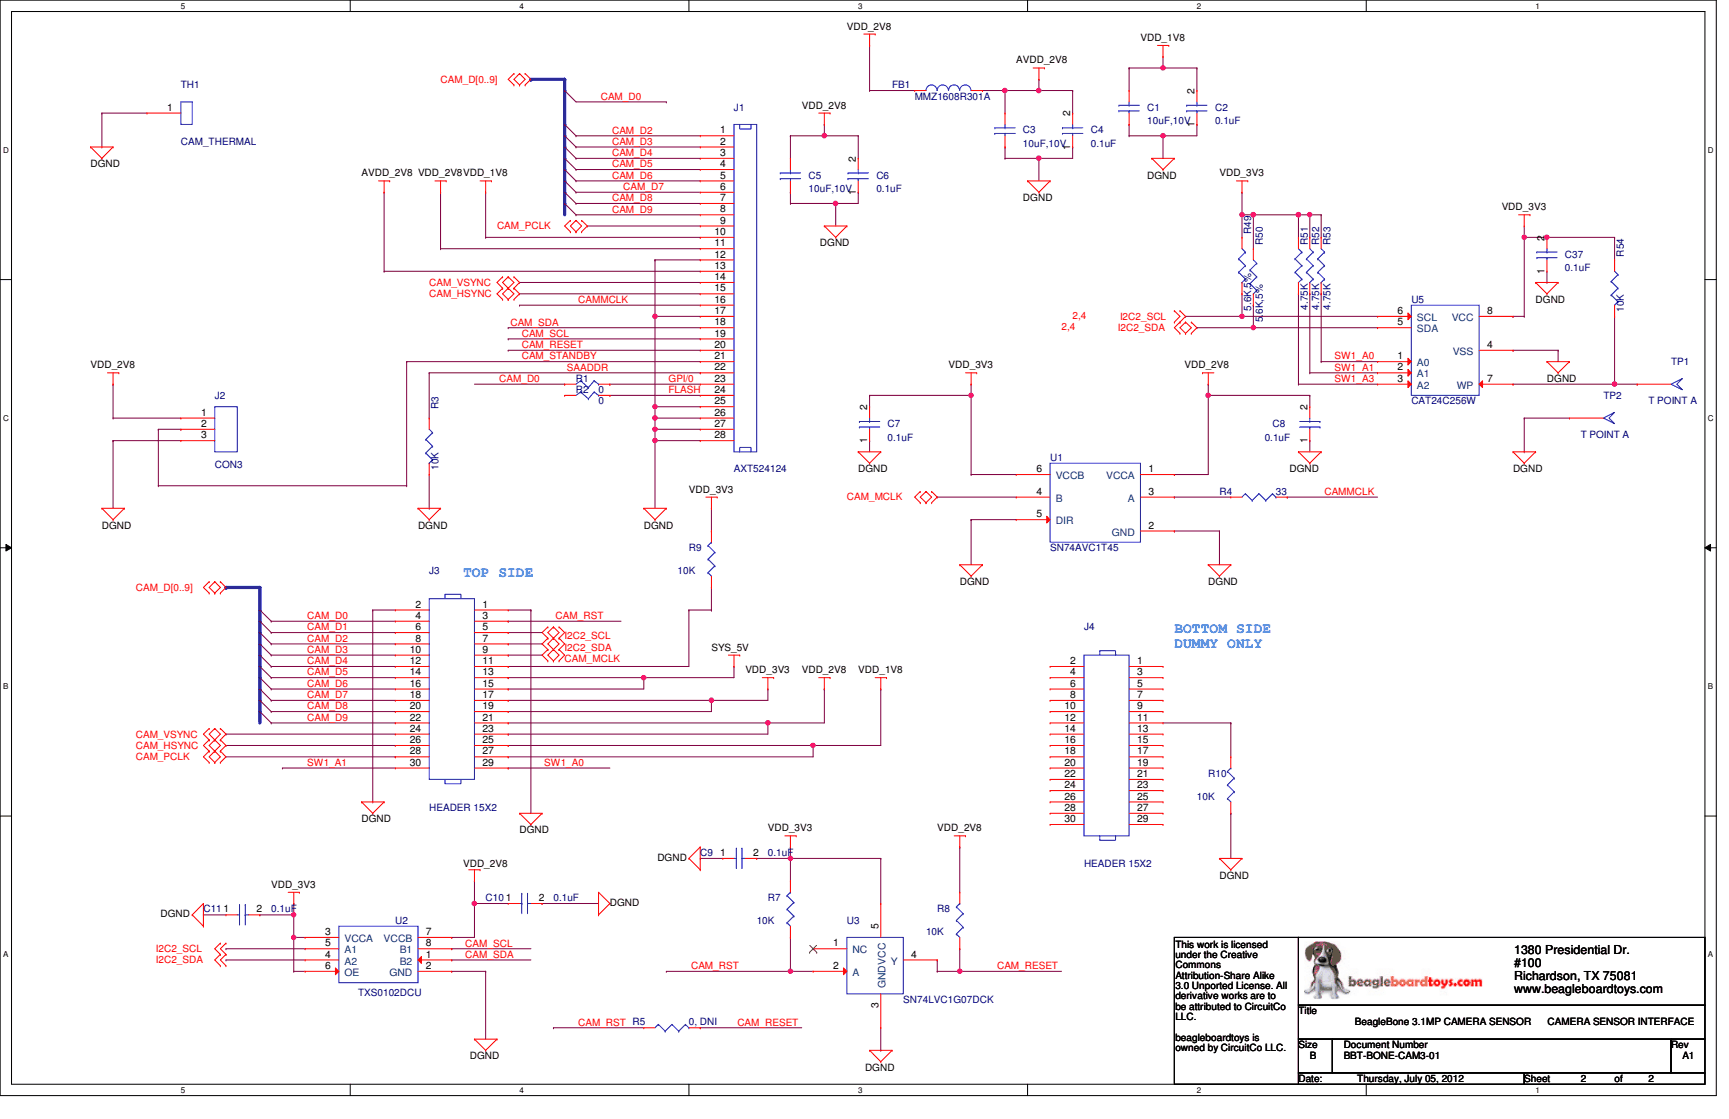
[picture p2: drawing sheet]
# OrCAD Capture schematic BeagleBone-3.1MP-Camera-Sensor-RevA1-schematic.dsn

## Sheets
1 PG01_Cover Page: title: BeagleBone 3.1MP CAMERA SENSOR      COVER PAGE; rev: A1; company: BBT; note: BBT-BONE-CAM3-01
2 PG02_CAMERA Sensor Interface: size B; title: BeagleBone 3.1MP CAMERA SENSOR      CAMERA SENSOR INTERFACE

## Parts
C1  10uF,10V  [805]
C2  0.1uF  [402]
C3  10uF,10V  [805]
C4  0.1uF  [402]
C5  10uF,10V  [805]
C6  0.1uF  [402]
C7  0.1uF  [402]
C8  0.1uF  [402]
C9  0.1uF  [402]
C10  0.1uF  [402]
C11  0.1uF  [402]
C37  0.1uF  [402]
FB1  MMZ1608R301A  [IND603-24X32]
J1  AXT524124  [HDR2X12SMD_P4MM_7P4X3P0]
J2  CON3  [SIP3]
J3  HEADER 15X2  [HDR2X15SMD_RA]
J4  HEADER 15X2  [HDR2X15SMD_RA]
R1  0  [0402]
R2  0  [0402]
R3  10K  [0402]
R4  33  [402]
R5  0, DNI  [402]
R7  10K  [402]
R8  10K  [402]
R9  10K  [402]
R10  10K  [402]
R49  5.6K,5%  [402]
R50  5.6K,5%  [402]
R51  4.75K  [402]
R52  4.75K  [402]
R53  4.75K  [402]
R54  10K  [402]
TH1  CAM_THERMAL  [therm]
TP1  T POINT A  [tp]
TP2  T POINT A  [tp]
U1  SN74AVC1T45  [SC70-6]
U2  TXS0102DCU  [DCU8-10X50]
U3  SN74LVC1G07DCK  [DCK5]
U5  CAT24C256W  [SOIC_8]

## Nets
AVDD_2V8: C3.2 C4.2 FB1.2 J1.13
DGND: C1.1 C2.1 C3.1 C4.1 C5.1 C6.1 C7.1 C8.1 C9.1 C10.2 C11.1 C37.1 J1.12 J1.17 J1.25 J1.26 J1.27 J1.28 J2.3 J3.1 J3.2 R3.2 R10.2(P2) TH1.1 TP2.1(TP) U1.2(GND) U1.5(DIR) U2.2(GND) U3.3(GND) U5.4(VSS)
VDD_1V8: C1.2 C2.2 J1.10 J3.25 J3.27
VDD_2V8: C5.2 C6.2 C8.2 C10.1 FB1.1 J1.11 J2.1 J3.21 J3.23 R8.1(P1) U1.1(VCCA) U2.7(VCCB)
VDD_3V3: C7.2 C9.2 C11.2 C37.2 J3.17 J3.19 R7.1(P1) R9.1(P1) R49.1 R50.1 R51.1 R52.1 R53.1 R54.1 U1.6(VCCB) U2.3(VCCA) U2.6(OE) U3.5(VCC) U5.8(VCC)
CAM_D0: J3.4 R1.2(P2)
CAM_D1: J3.6
CAM_D2: J1.1 J3.8
CAM_D3: J1.2 J3.10
CAM_D4: J1.3 J3.12
CAM_D5: J1.4 J3.14
CAM_D6: J1.5 J3.16
CAM_D7: J1.6 J3.18
CAM_D8: J1.7 J3.20
CAM_D9: J1.8 J3.22
CAM_HSYNC: J1.15 J3.26
CAM_MCLK: J3.9 U1.4(B)
CAM_PCLK: J1.9 J3.28
CAM_RESET: J1.20 R5.2 R8.2(P2) U3.4(Y)
CAM_RST: J3.3 R5.1 R7.2(P2) U3.2(A)
CAM_SCL: J1.19 U2.8(B1)
CAM_SDA: J1.18 U2.1(B2)
CAM_STANDBY: J1.21 J2.2
CAM_VSYNC: J1.14 J3.24
CAMMCLK: J1.16 R4.2
FLASH: J1.24 R2.1(P1)
GPI/0: J1.23 R1.1(P1)
I2C2_SCL: J3.5 R49.2 U2.5(A1) U5.6(SCL)
I2C2_SDA: J3.7 R50.2 U2.4(A2) U5.5(SDA)
SAADDR: J1.22 R3.1
SW1_A0: J3.29 R53.2 U5.1(A0)
SW1_A1: J3.30 R52.2 U5.2(A1)
SW1_A3: R51.2 U5.3(A2)
SYS_5V: J3.13 J3.15
N17068201: R4.1 U1.3(A)
N17082554: J3.11 R9.2(P2)
N17092081: J4.11 R10.1(P1)
N17093440: R54.2 TP1.1(TP) U5.7(WP)

Not connected (* = marked no-connect by the designer): J4 1 2 3 4 5 6 7 8 9 10 12 13 14 15 16 17 18 19 20 21 22 23 24 25 26 27 28 29 30; R2 2(P2); U3 1(NC)*

## Notes on the sheets
sheet 1
- REV
- DATE
- BY
- CHANGE
- A
- 04/04/2012
- BBT
- Initial release.
- A1
- 07/04/2012
- BBT
- Production release. Sensor front view / back view
  direction detction circuit corrected.
- This work is licensed under the Creative Commons Attribution-Share Alike 3.0 Unported License. To view a
  copy of this license, visit http://creativecommons.org/licenses/by-sa/3.0/ or send a letter to Creative
  Commons, 171 Second Street, Suite 300, San Francisco, California, 94105, USA.
  All derivative works are to be attributed to CircuitCo LLC .
  For more information, see http://creativecommons.org/license/results-one?license_code=by-sa
sheet 2
- TOP SIDE
- BOTTOM SIDE
  DUMMY ONLY
